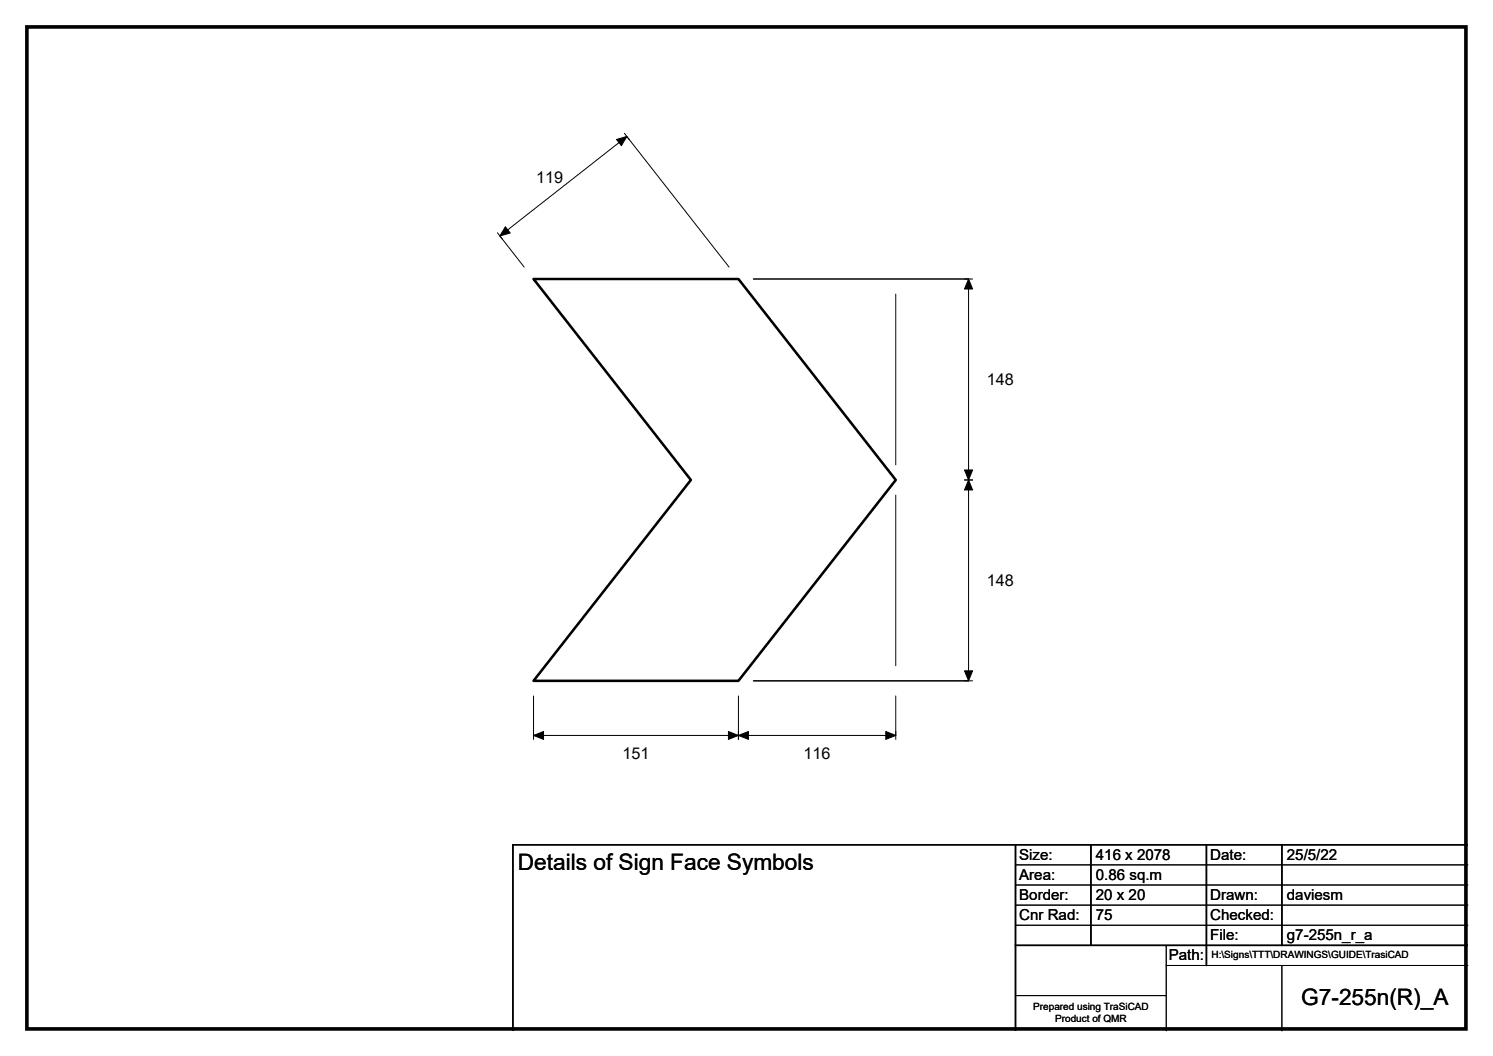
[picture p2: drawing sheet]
<svg xmlns="http://www.w3.org/2000/svg" width="297mm" height="210mm" viewBox="0 0 297 210" stroke-linecap="round" stroke-linejoin="round" font-family="sans-serif">
<path d="M149.9 55.5h42.8M149.9 135.4h42.8M202 168v37M217 168v20M240 168v24M255 168v20M292 168h-190v37M202 188h90" fill="none" stroke="#000" stroke-width=".3"/>
<g fill="none" stroke="#000" stroke-width=".2">
<path d="M124.2 26.5l1 1.3M99 46.3l.9 1.3M104.3 53.1l-4.8-6.2 25.2-19.8 20.4 26M178.2 58.5v33.9M191.9 55.5h1.6M192.7 55.5v79.9M178.2 98.4v34M191.9 95.4h1.6M106.1 138.4v8.6M146.9 138.4v8.6M178.2 138.4v8.6M191.9 135.4h1.6"/>
<path d="M106.1 146.2h72.1M202 172h90M202 176h90M202 180h90M202 184h90M202 198h30M232 192h60M232 188v17M255 192v13"/>
</g>
<path d="M122.7 27.7l2-.6-1.1 1.9zM100.5 45.1l1 1.2-2 .6zM192.7 55.5l.8 2h-1.6zM191.9 93.5h1.6l-.8 1.9zM192.7 95.4l.8 2h-1.6zM191.9 133.4h1.6l-.8 2zM106.1 146.2l2-.7v1.5zM144.9 145.5l2 .7-2 .8zM146.9 146.2l2-.7v1.5zM176.2 145.5l2 .7-2 .8z" fill="#000" stroke="#000" stroke-width=".2"/>
<path d="M106.1 55.5h40.8l31.3 39.9-31.3 40h-40.8l31.4-40z" fill="none" stroke="#000" stroke-width=".51"/>
<path d="M5.4 5.4h286.3v199.2h-286.3z" fill="none" stroke="#000" stroke-width=".72"/>
<g font-size="4.5">
<text x="103" y="173">Details of Sign Face Symbols</text>
<text x="258.9" y="199.8">G7-255n(R)_A</text>
</g>
<g font-size="3.2">
<text x="106.7" y="36.3">119</text>
<text x="196.3" y="76.6">148</text>
<text x="196.3" y="116.5">148</text>
<text x="123.8" y="150.9">151</text>
<text x="159.9" y="150.9">116</text>
</g>
<g font-size="3">
<text x="202.8" y="170.9">Size:</text>
<text x="218" y="170.9">416 x 2078</text>
<text x="240.8" y="170.9">Date:</text>
<text x="256" y="170.9">25/5/22</text>
<text x="202.8" y="174.9">Area:</text>
<text x="202.8" y="178.9">Border:</text>
<text x="218" y="174.9">0.86 sq.m</text>
<text x="218" y="178.9">20 x 20</text>
<text x="240.8" y="178.9">Drawn:</text>
<text x="256" y="178.9">daviesm</text>
<text x="202.8" y="182.9">Cnr Rad:</text>
<text x="218" y="182.9">75</text>
<text x="240.8" y="182.9">Checked:</text>
<text x="232.5" y="190.9">Path:</text>
<text x="240.8" y="186.9">File:</text>
<text x="256" y="186.9">g7-255n_r_a</text>
</g>
<g font-size="2">
<text x="241" y="190.5">H:\Signs\TTT\DRAWINGS\GUIDE\TrasiCAD</text>
<text x="205.6" y="200.8">Prepared using TraSiCAD</text>
<text x="209.9" y="203.2">Product of QMR</text>
</g>
</svg>
